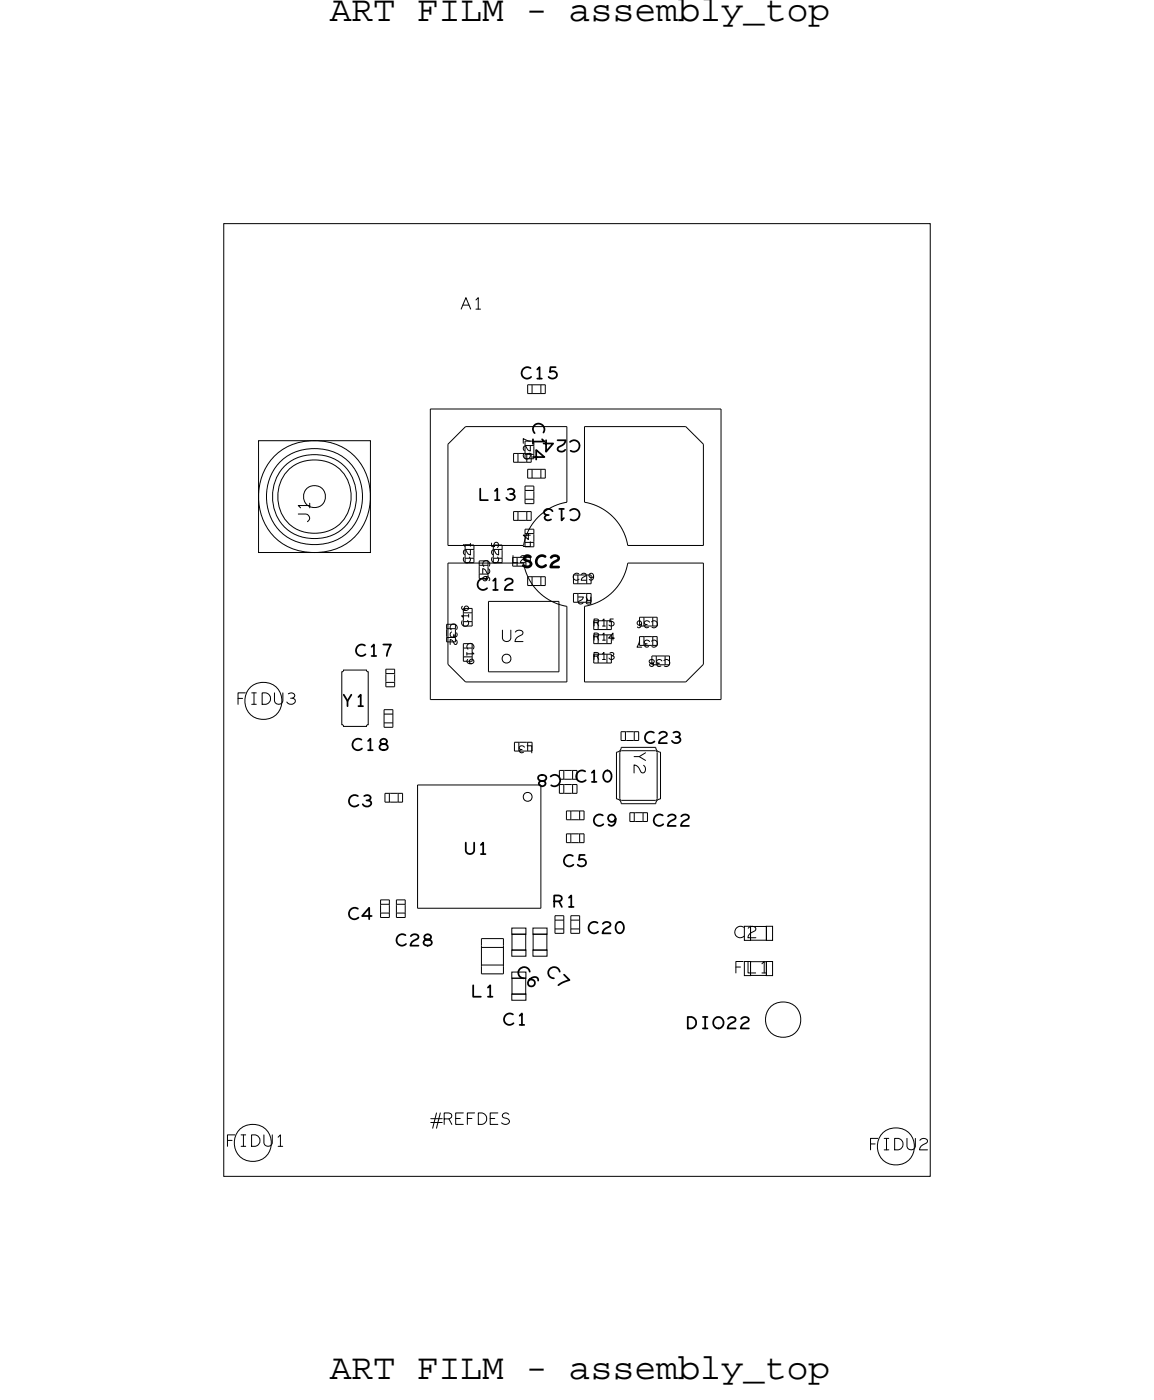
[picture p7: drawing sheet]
<svg xmlns="http://www.w3.org/2000/svg" width="65mm" height="79mm" viewBox="0 0 65 79" stroke-linecap="round" stroke-linejoin="round" font-family="sans-serif">
<!-- layer: Board Outline -->
<path d="M12.7 12.7h40.1v54.1h-40.1z" fill="none" stroke="#000" stroke-width=".06"/>
<!-- layer: Components -->
<g fill="none" stroke="#000" stroke-width=".06">
<path d="M14.7 25h6.3v6.4h-6.3zM19.5 38h1.3l.1 .2v3h-.1h-1.3h-.1v-3zM21.9 38.7h.5zM21.9 38.7h.1M21.9 38.3h.1M21.9 38.7v.3zM21.9 38.3v.4zM21.9 38h.5zM21.9 38v.2zM21.9 38.2h.5zM21.9 39h.5zM22.4 38.2h.1"/>
<path d="M22.4 38.7h.1M22.4 38.7v.3zM22.4 38.3v.4zM22.4 38v.3zM24.4 39.7h16.5zM24.4 23.2h16.5zM24.4 23.2v16.5zM25.4 25.2v5.8zM25.4 32h4.3zM25.4 37.7l1 1zM25.4 32v5.7zM25.4 31h4.3z"/>
<path d="M26.4 24.2l-1 1zM26.4 24.2h5.8zM26.4 38.7h5.8zM27.7 38.1h4zM27.7 34.1h4zM27.7 34.1v4zM28.6 37.2l.1-.1 .2 .1 .1 .2-.1 .2h-.2h-.1l-.1-.2zM29.1 26.2h.3zM29.1 29.5h.3zM29.1 25.7h.3zM29.1 25.8v.4zM29.1 29h.3z"/>
<path d="M29.1 29.1v.4zM29.4 26.2h.1M29.4 29.5h.1M29.4 25.7v.5zM29.4 25.7h.1M29.4 29v.5zM29.4 29h.1M29.4 29.5h.4zM29.4 29h.4zM29.7 32a3 3 0 0 0 2.5 2.4M29.8 30h.5zM29.8 30v.3z"/>
<path d="M29.8 28.3h.5zM29.8 28.3h.1M29.8 27.9h.1M29.8 27.6h.5zM29.8 27.6v.2zM29.8 27.9v.4zM29.8 28.3v.3zM29.8 27.8h.5zM29.8 28.6h.5zM29.9 29.5h.1M29.8 29h.1M29.9 29.5h.2z"/>
<path d="M29.9 29.1v.4zM29.9 29h.2zM29.9 22.3h.3zM29.9 27.1h.3zM29.9 33.2h.3zM29.9 21.9v.4zM29.9 26.6h.3zM29.9 26.7v.4zM29.9 32.7h.3zM29.9 32.8v.4zM30.1 29v.5zM30.2 22.3h.1"/>
<path d="M30.2 27.1h.1M30.2 33.2h.1M30.2 21.8v.5zM30.2 26.6v.5zM30.2 26.6h.1M30.2 32.7v.5zM30.2 32.7h.1M30.2 22.3h.4zM30.2 27.1h.4zM30.2 33.2h.4zM30.2 26.6h.4zM30.2 32.7h.4z"/>
<path d="M30.3 30v.3zM30.3 27.8h.1M30.3 28.3h.1M30.3 27.6v.3zM30.3 27.9v.4zM30.3 28.3v.3zM30.7 22.3h.1M30.7 27.1h.1M30.7 33.2h.1M30.6 26.6h.1M30.6 32.7h.1M30.7 22.3h.2z"/>
<path d="M30.7 27.1h.2zM30.7 33.2h.2zM30.7 21.9v.4zM30.7 26.7v.4zM30.7 26.6h.2zM30.7 32.8v.4zM30.7 32.7h.2zM30.9 21.8v.5zM30.9 26.6v.5zM30.9 32.7v.5zM31.7 34.1v4.1zM32.2 24.2v4.3z"/>
<path d="M32.2 34.4v4.3zM32.2 28.5a3 3 0 0 0-2.5 2.5M32.5 34.2h.3zM32.5 33.7h.3zM32.5 33.7v.5zM33.2 24.2h5.7zM33.2 24.2v4.3zM33.2 34.4v4.3zM33.2 38.7h5.7zM33.2 28.5a3 3 0 0 1 2.4 2.5M35.6 32a3 3 0 0 1-2.4 2.4M35.6 32h4.3z"/>
<path d="M35.6 31h4.3zM38.9 24.2l1 1zM38.9 38.7l1-1zM39.9 25.2v5.8zM39.9 32v5.7zM40.9 23.2v16.5zM21.6 51.8h.5zM21.6 51.8h.1M21.6 51.4h.1M21.6 51.8v.3zM21.6 51.4v.4zM21.6 51.1h.5z"/>
<path d="M21.6 51.1v.2zM21.6 51.3h.5zM21.6 52.1h.5zM21.8 41h.5zM21.8 41h.1M21.8 40.6h.1M21.8 40.3h.5zM21.8 40.3v.2zM21.8 40.6v.4zM21.8 41v.3zM21.8 40.5h.5zM21.8 41.3h.5z"/>
<path d="M21.8 45.5h.3zM21.8 45h.3zM21.8 45.1v.4zM22.1 45.5h.1M22.1 51.3h.1M22.1 51.8h.1M22.1 51.8v.3zM22.1 51.4v.4zM22.1 51.1v.3zM22.1 45v.5zM22.1 45h.1M22.1 45.5h.4z"/>
<path d="M22.1 45h.4zM22.3 40.5h.1M22.3 41h.1M22.3 40.3v.3zM22.3 40.6v.4zM22.3 41v.3zM22.5 51.8h.5zM22.5 51.8h.1M22.5 51.4h.1M22.5 51.8v.3zM22.5 51.4v.4zM22.5 51.1h.5z"/>
<path d="M22.5 51.1v.2zM22.5 51.3h.5zM22.5 52.1h.5zM22.6 45.5h.1M22.5 45h.1M22.6 45.5h.2zM22.6 45.1v.4zM22.6 45h.2zM22.8 45v.5zM23 51.3h.1M23 51.8h.1M23 51.8v.3z"/>
<path d="M23 51.4v.4zM23 51.1v.3zM23.7 51.6h7zM23.7 44.6h7zM23.7 44.6v7zM27.3 54.8h1.3zM27.3 54.9v.4zM27.3 53.3h1.3zM27.3 53.3v.4zM27.3 53.7v1.2zM27.3 55.3h1.3zM27.3 53.8h1.3z"/>
<path d="M28.6 54.9v.4zM28.6 53.3v.4zM28.6 53.7v1.2zM29 56.5h.8v.3h-.8zM29 53.9h.8v.4h-.8zM29 52.7h.8v.3h-.8zM29.1 53h.7v.9h-.7zM29.2 42.6h.2zM29.2 42.1h.2zM29.2 42.2v.4zM29.8 45.1l.1-.1 .2 .1 .1 .1-.1 .2-.2 .1-.1-.1-.1-.2zM30.2 53.9h.8v.4h-.8z"/>
<path d="M30.2 52.7h.8v.3h-.8zM30.3 53h.7v.9h-.7zM30.7 44.6v7zM31.5 52.3h.1M31.5 52h.5zM31.5 52v.2zM31.5 52.7h.5zM31.5 52.7h.1M31.5 52.7v.3zM31.5 52.3v.4zM31.5 52.2h.5zM31.5 53h.5z"/>
<path d="M32 52.2h.1M32 52v.3zM32 52.7h.1M32 52.7v.3zM32 52.3v.4zM32 45h.4zM32 44.2h.4zM32 44.5h.4zM32 43.7h.4zM32.1 46.5h.3zM32.1 47.8h.3zM32.1 46h.3z"/>
<path d="M32.1 46.1v.4zM32.1 47.3h.3zM32.1 47.4v.4zM32.4 46.5h.1M32.4 47.8h.1M32.4 46v.5zM32.4 46h.1M32.4 47.3v.5zM32.4 47.3h.1M32.4 52.3h.1M32.4 52h.5zM32.4 52v.2z"/>
<path d="M32.4 52.7h.5zM32.4 52.7h.1M32.4 52.7v.3zM32.4 52.3v.4zM32.4 52.2h.5zM32.4 53h.5zM32.5 45h.1M32.4 46.5h.4zM32.4 47.8h.4zM32.4 46h.4zM32.4 47.3h.4zM32.5 45h.2z"/>
<path d="M32.5 44.6v.4zM32.7 44.5v.5zM32.9 46.5h.1M32.9 47.8h.1M32.8 46h.1M32.8 47.3h.1M32.9 46.5h.2zM32.9 47.8h.2zM32.9 46.1v.4zM32.9 46h.2zM32.9 47.4v.4zM32.9 47.3h.2z"/>
<path d="M32.9 52.2h.1M32.9 52v.3zM32.9 52.7h.1M32.9 52.7v.3zM32.9 52.3v.4zM33.1 46v.5zM33.1 47.3v.5zM35 42.7v2.7zM35 45.4l.2 .1 .1 .1M35.2 42.7v2.7zM35.2 45.3l.1 .1M35.2 42h.3z"/>
<path d="M35.2 41.5h.3zM35.2 41.6v.4zM35.3 42.4l-.1 .2-.2 .1M35.3 45.6h1.9zM35.3 42.4h1.9zM35.3 42.6h1.9zM35.3 45.4h1.9zM35.3 42.6l-.1 .1M35.5 42h.1M35.5 41.5v.5zM35.5 41.5h.1M35.5 42h.4z"/>
<path d="M35.5 41.5h.4zM35.7 46.6h.3zM35.7 46.1h.3zM35.7 46.2v.4zM36 42h.1M35.9 41.5h.1M36 46.6h.1M36 42h.2zM36 41.6v.4zM36 41.5h.2zM36 46.1v.5zM36 46.1h.1"/>
<path d="M36 46.6h.4zM36 46.1h.4zM36.5 46.6h.1M36.4 46.1h.1M36.5 46.6h.2zM36.5 46.2v.4zM36.5 46.1h.2zM37.2 42.6l.1 .1M37.2 42.4l.1 .2 .2 .1M37.3 45.4h-.1M37.3 42.7v2.6zM37.5 42.7v2.7z"/>
<path d="M37.5 45.4h-.2l-.1 .2M42.6 52.6h.9v.8h-.9zM43.5 52.6h.3v.8h-.3z"/>
<circle cx="14.9" cy="39.8" r="1.06"/>
<circle cx="17.8" cy="28.2" r="2.75"/>
<circle cx="17.8" cy="28.2" r="2.09"/>
<circle cx="17.8" cy="28.2" r="2.4"/>
<circle cx="17.8" cy="28.2" r=".63"/>
<circle cx="17.8" cy="28.2" r="3.2"/>
<circle cx="44.4" cy="57.9" r="1.01"/>
<circle cx="14.3" cy="64.9" r="1.06"/>
<circle cx="50.8" cy="65.1" r="1.06"/>
</g>
<g font-size="2.1">
<text x="18.7" y="1.2">ART FILM - assembly_top</text>
<text x="18.7" y="78.3">ART FILM - assembly_top</text>
</g>
<g font-size="1.1">
<text x="26.1" y="17.6">A1</text>
<text x="29.5" y="21.5">C15</text>
<text x="30.2" y="24" transform="rotate(90 30.2 24)">C14</text>
<text x="17.6" y="29.7" transform="rotate(-90 17.6 29.7)">J1</text>
<text x="27.1" y="28.4">L13</text>
<text x="32.9" y="25" transform="rotate(-180 32.9 25)">C24</text>
<text x="32.9" y="28.9" transform="rotate(-180 32.9 28.9)">C13</text>
<text x="27" y="33.5">C12</text>
<text x="29.6" y="32.2">SC2</text>
<text x="13.4" y="40">FIDU3</text>
<text x="19.4" y="40.1">Y1</text>
<text x="20.1" y="37.2">C17</text>
<text x="28.4" y="36.4">U2</text>
<text x="19.7" y="45.8">C3</text>
<text x="19.9" y="42.6">C18</text>
<text x="31.8" y="44" transform="rotate(-180 31.8 44)">C8</text>
<text x="32.6" y="44.4">C10</text>
<text x="33.6" y="46.9">C9</text>
<text x="36" y="42.6" transform="rotate(90 36 42.6)">Y2</text>
<text x="36.5" y="42.2">C23</text>
<text x="37" y="46.9">C22</text>
<text x="19.7" y="52.2">C4</text>
<text x="22.4" y="53.7">C28</text>
<text x="26.3" y="48.5">U1</text>
<text x="31.3" y="51.5">R1</text>
<text x="31.9" y="49.2">C5</text>
<text x="33.3" y="53">C20</text>
<text x="41.6" y="53.2">C2</text>
<text x="26.7" y="56.6">L1</text>
<text x="28.5" y="58.2">C1</text>
<text x="29.2" y="55.2" transform="rotate(45 29.2 55.2)">C6</text>
<text x="30.9" y="55.2" transform="rotate(45 30.9 55.2)">C7</text>
<text x="38.9" y="58.4">DIO22</text>
<text x="41.6" y="55.2">FL1</text>
<text x="12.8" y="65.1">FIDU1</text>
<text x="24.4" y="63.8">#REFDES</text>
<text x="49.3" y="65.3">FIDU2</text>
</g>
<g font-size=".7">
<text x="30.1" y="26.1" transform="rotate(-90 30.1 26.1)">C27</text>
<text x="25.5" y="35.4" transform="rotate(90 25.5 35.4)">C32</text>
<text x="26.6" y="35.6" transform="rotate(-90 26.6 35.6)">C16</text>
<text x="26.7" y="32" transform="rotate(-90 26.7 32)">C21</text>
<text x="27.4" y="31.8" transform="rotate(90 27.4 31.8)">C26</text>
<text x="28.3" y="32" transform="rotate(-90 28.3 32)">C25</text>
<text x="29" y="31.9">L2</text>
<text x="30.1" y="31.1" transform="rotate(-90 30.1 31.1)">L4</text>
<text x="32.5" y="32.9">C29</text>
<text x="33.6" y="33.9" transform="rotate(-180 33.6 33.9)">R2</text>
<text x="33.6" y="35.5">R15</text>
<text x="37.3" y="35.2" transform="rotate(-180 37.3 35.2)">C36</text>
<text x="26.5" y="36.5" transform="rotate(90 26.5 36.5)">C19</text>
<text x="33.6" y="36.3">R14</text>
<text x="33.6" y="37.4">R13</text>
<text x="37.3" y="36.3" transform="rotate(-180 37.3 36.3)">C37</text>
<text x="38" y="37.4" transform="rotate(-180 38 37.4)">C38</text>
<text x="30.2" y="42.3" transform="rotate(-180 30.2 42.3)">L3</text>
</g>
</svg>
